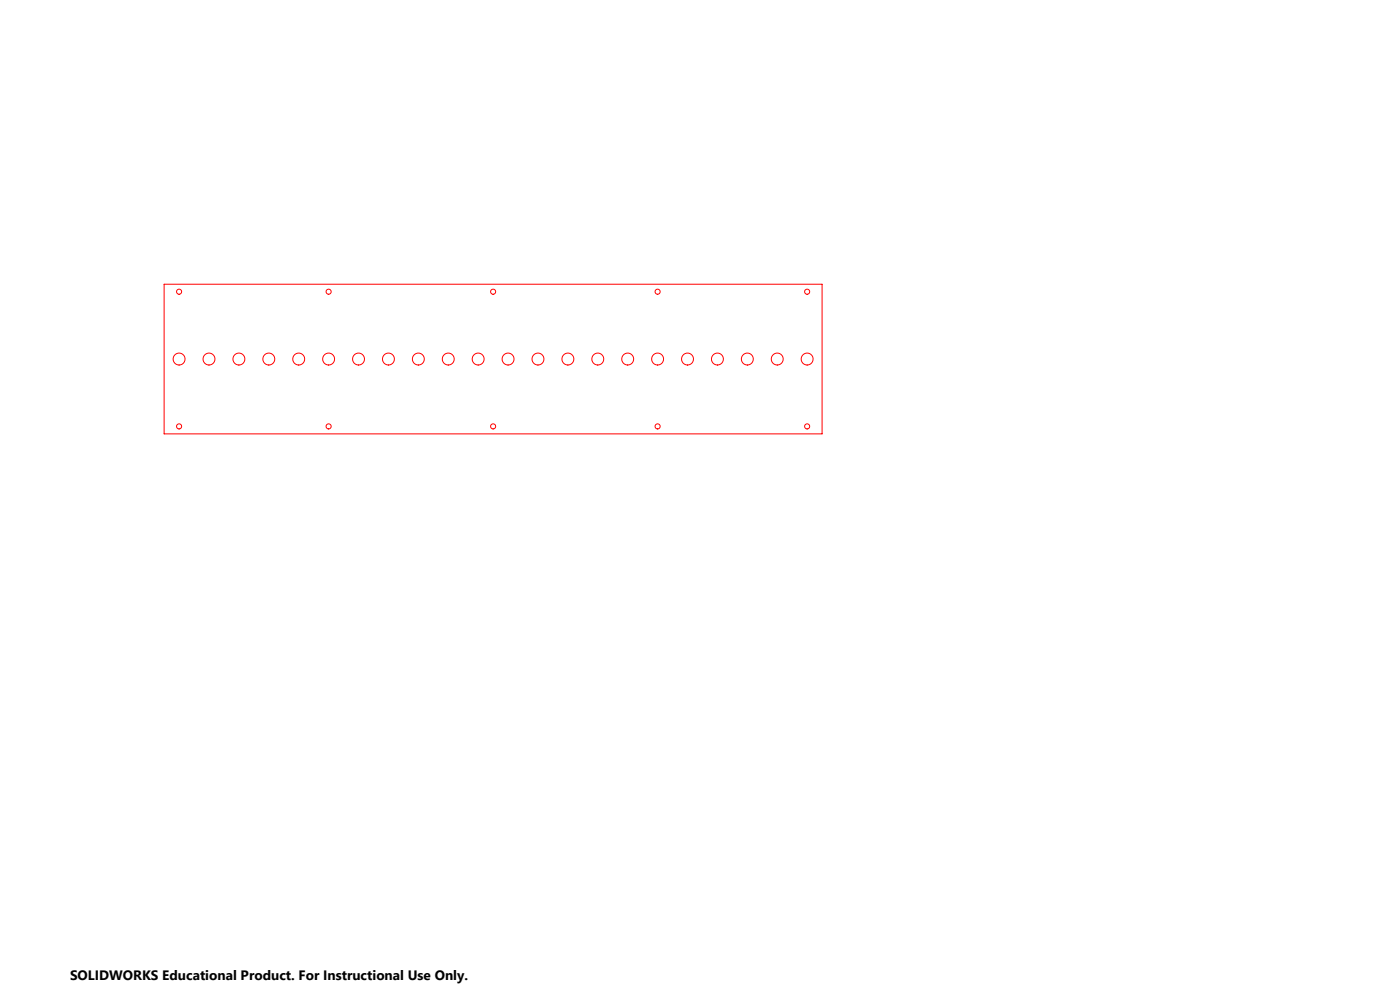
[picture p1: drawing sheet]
<svg xmlns="http://www.w3.org/2000/svg" width="1189mm" height="841mm" viewBox="0 0 1189 841" stroke-linecap="round" stroke-linejoin="round" font-family="sans-serif">
<g fill="none" stroke="#f00" stroke-width=".85">
<path d="M139 241h559v127h-559z"/>
<circle cx="152" cy="248" r="2.2"/>
<circle cx="279" cy="248" r="2.2"/>
<circle cx="419" cy="248" r="2.2"/>
<circle cx="559" cy="248" r="2.2"/>
<circle cx="686" cy="248" r="2.2"/>
<circle cx="152" cy="305" r="5"/>
<circle cx="178" cy="305" r="5"/>
<circle cx="203" cy="305" r="5"/>
<circle cx="228" cy="305" r="5"/>
<circle cx="254" cy="305" r="5"/>
<circle cx="279" cy="305" r="5"/>
<circle cx="305" cy="305" r="5"/>
<circle cx="330" cy="305" r="5"/>
<circle cx="355" cy="305" r="5"/>
<circle cx="381" cy="305" r="5"/>
<circle cx="406" cy="305" r="5"/>
<circle cx="432" cy="305" r="5"/>
<circle cx="457" cy="305" r="5"/>
<circle cx="482" cy="305" r="5"/>
<circle cx="508" cy="305" r="5"/>
<circle cx="533" cy="305" r="5"/>
<circle cx="559" cy="305" r="5"/>
<circle cx="584" cy="305" r="5"/>
<circle cx="609" cy="305" r="5"/>
<circle cx="635" cy="305" r="5"/>
<circle cx="660" cy="305" r="5"/>
<circle cx="686" cy="305" r="5"/>
<circle cx="152" cy="362" r="2.2"/>
<circle cx="279" cy="362" r="2.2"/>
<circle cx="419" cy="362" r="2.2"/>
<circle cx="559" cy="362" r="2.2"/>
<circle cx="686" cy="362" r="2.2"/>
</g>
<text font-size="11.6" x="59" y="832">SOLIDWORKS Educational Product. For Instructional Use Only.</text>
</svg>
